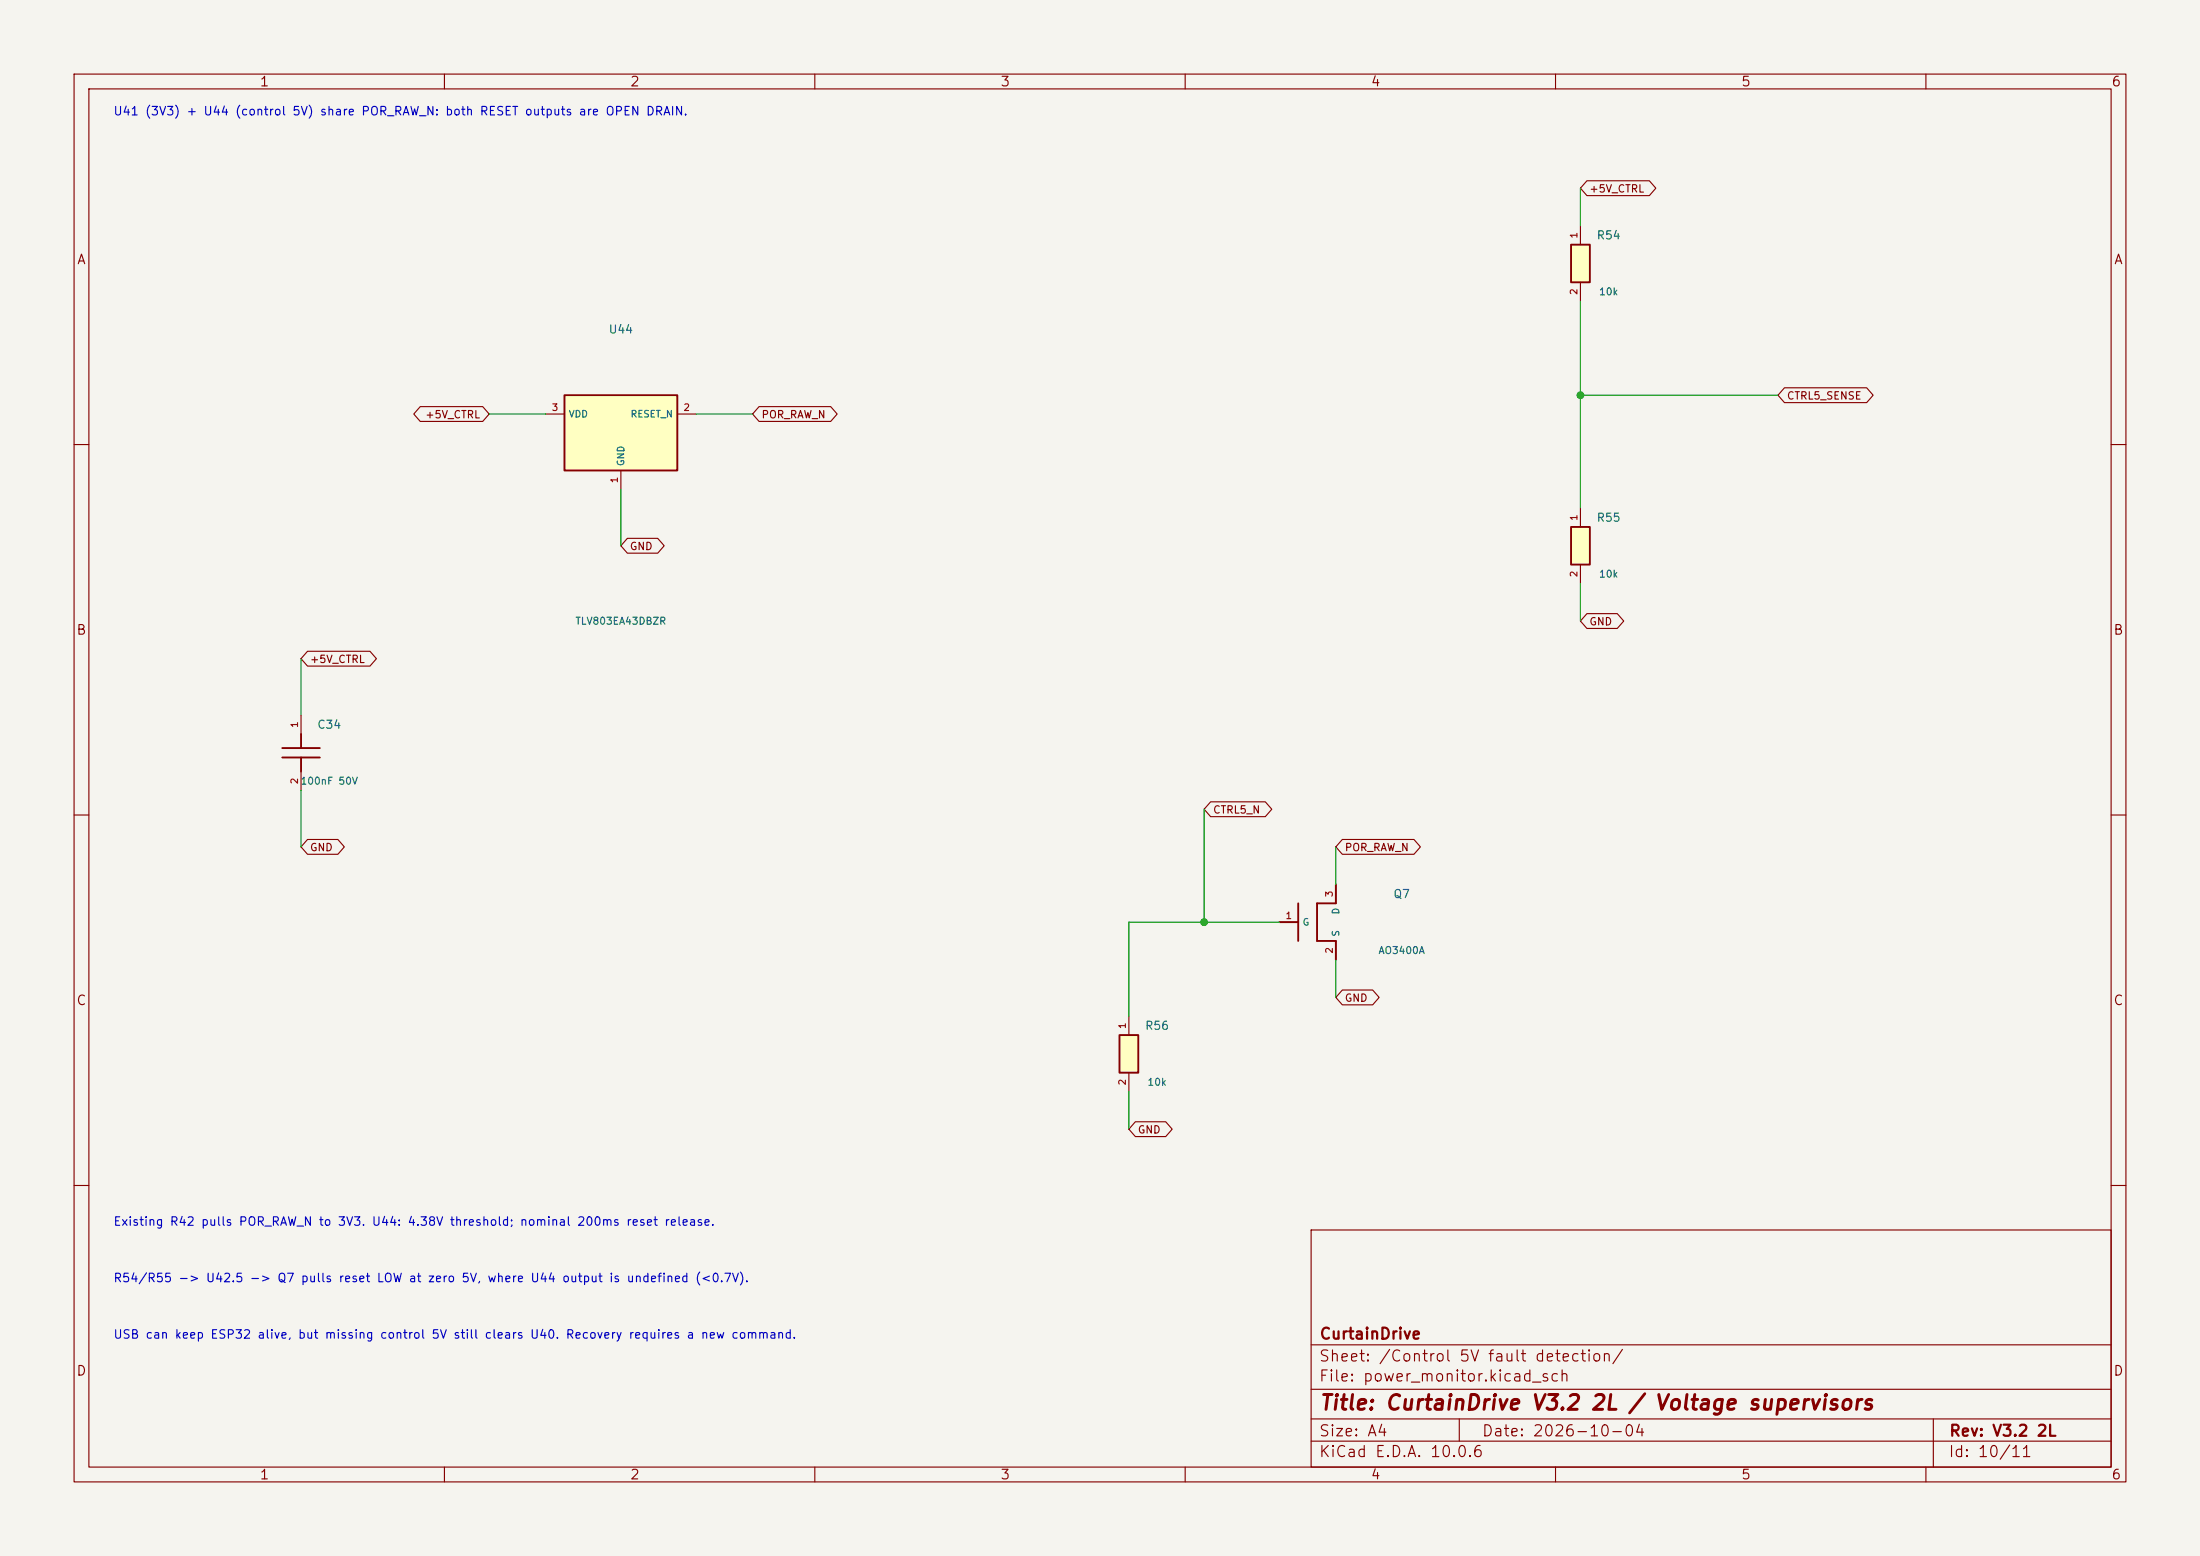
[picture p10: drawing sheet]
(kicad_sch (version 20260306) (generator "eeschema") (generator_version "10.0") (paper "A4") (title_block (title "CurtainDrive V3.2 2L / Voltage supervisors") (date "2026-10-04") (rev "V3.2 2L") (company "CurtainDrive")) (lib_symbols (symbol "CurtainDriveV3_2_2L:C" (pin_names (offset 0.5)) (exclude_from_sim no) (in_bom yes) (on_board yes) (in_pos_files yes) (duplicate_pin_numbers_are_jumpers no) (property "Reference" "C" (at 0 0 0) (show_name no) (do_not_autoplace no) (hide yes) (effects (font (size 1.1 1.1)))) (property "Value" "C" (at 0 0 0) (show_name no) (do_not_autoplace no) (hide yes) (effects (font (size 1.1 1.1)))) (property "Footprint" "" (at 0 0 0) (show_name no) (do_not_autoplace no) (hide yes) (effects (font (size 1.27 1.27)))) (property "Datasheet" "" (at 0 0 0) (show_name no) (do_not_autoplace no) (hide yes) (effects (font (size 1.27 1.27)))) (property "Description" "" (at 0 0 0) (show_name no) (do_not_autoplace no) (hide yes) (effects (font (size 1.27 1.27)))) (symbol "C_0_1" (polyline (pts (xy -2.54 0.635) (xy 2.54 0.635)) (stroke (width 0.254) (type default)) (fill (type none))) (polyline (pts (xy -2.54 -0.635) (xy 2.54 -0.635)) (stroke (width 0.254) (type default)) (fill (type none))) (polyline (pts (xy 0 2.54) (xy 0 0.635)) (stroke (width 0.254) (type default)) (fill (type none))) (polyline (pts (xy 0 -2.54) (xy 0 -0.635)) (stroke (width 0.254) (type default)) (fill (type none)))) (symbol "C_1_1" (pin passive line (at 0 5.08 270) (length 2.54) (name "" (effects (font (size 0.9 0.9)))) (number "1" (effects (font (size 0.9 0.9))))) (pin passive line (at 0 -5.08 90) (length 2.54) (name "" (effects (font (size 0.9 0.9)))) (number "2" (effects (font (size 0.9 0.9)))))) (embedded_fonts no)) (symbol "CurtainDriveV3_2_2L:CONN2" (pin_names (offset 0.5)) (exclude_from_sim no) (in_bom yes) (on_board yes) (in_pos_files yes) (duplicate_pin_numbers_are_jumpers no) (property "Reference" "U" (at 0 0 0) (show_name no) (do_not_autoplace no) (hide yes) (effects (font (size 1.1 1.1)))) (property "Value" "CONN2" (at 0 0 0) (show_name no) (do_not_autoplace no) (hide yes) (effects (font (size 1.1 1.1)))) (property "Footprint" "" (at 0 0 0) (show_name no) (do_not_autoplace no) (hide yes) (effects (font (size 1.27 1.27)))) (property "Datasheet" "" (at 0 0 0) (show_name no) (do_not_autoplace no) (hide yes) (effects (font (size 1.27 1.27)))) (property "Description" "" (at 0 0 0) (show_name no) (do_not_autoplace no) (hide yes) (effects (font (size 1.27 1.27)))) (symbol "CONN2_0_1" (rectangle (start -2.54 -3.81) (end 5.08 3.81) (stroke (width 0.254) (type default)) (fill (type background)))) (symbol "CONN2_1_1" (pin passive line (at 7.62 1.27 180) (length 2.54) (name "1" (effects (font (size 0.9 0.9)))) (number "1" (effects (font (size 0.9 0.9))))) (pin passive line (at 7.62 -1.27 180) (length 2.54) (name "2" (effects (font (size 0.9 0.9)))) (number "2" (effects (font (size 0.9 0.9)))))) (embedded_fonts no)) (symbol "CurtainDriveV3_2_2L:CONN3" (pin_names (offset 0.5)) (exclude_from_sim no) (in_bom yes) (on_board yes) (in_pos_files yes) (duplicate_pin_numbers_are_jumpers no) (property "Reference" "U" (at 0 0 0) (show_name no) (do_not_autoplace no) (hide yes) (effects (font (size 1.1 1.1)))) (property "Value" "CONN3" (at 0 0 0) (show_name no) (do_not_autoplace no) (hide yes) (effects (font (size 1.1 1.1)))) (property "Footprint" "" (at 0 0 0) (show_name no) (do_not_autoplace no) (hide yes) (effects (font (size 1.27 1.27)))) (property "Datasheet" "" (at 0 0 0) (show_name no) (do_not_autoplace no) (hide yes) (effects (font (size 1.27 1.27)))) (property "Description" "" (at 0 0 0) (show_name no) (do_not_autoplace no) (hide yes) (effects (font (size 1.27 1.27)))) (symbol "CONN3_0_1" (rectangle (start -2.54 -5.08) (end 5.08 5.08) (stroke (width 0.254) (type default)) (fill (type background)))) (symbol "CONN3_1_1" (pin passive line (at 7.62 2.54 180) (length 2.54) (name "1" (effects (font (size 0.9 0.9)))) (number "1" (effects (font (size 0.9 0.9))))) (pin passive line (at 7.62 0 180) (length 2.54) (name "2" (effects (font (size 0.9 0.9)))) (number "2" (effects (font (size 0.9 0.9))))) (pin passive line (at 7.62 -2.54 180) (length 2.54) (name "3" (effects (font (size 0.9 0.9)))) (number "3" (effects (font (size 0.9 0.9)))))) (embedded_fonts no)) (symbol "CurtainDriveV3_2_2L:CONN4" (pin_names (offset 0.5)) (exclude_from_sim no) (in_bom yes) (on_board yes) (in_pos_files yes) (duplicate_pin_numbers_are_jumpers no) (property "Reference" "U" (at 0 0 0) (show_name no) (do_not_autoplace no) (hide yes) (effects (font (size 1.1 1.1)))) (property "Value" "CONN4" (at 0 0 0) (show_name no) (do_not_autoplace no) (hide yes) (effects (font (size 1.1 1.1)))) (property "Footprint" "" (at 0 0 0) (show_name no) (do_not_autoplace no) (hide yes) (effects (font (size 1.27 1.27)))) (property "Datasheet" "" (at 0 0 0) (show_name no) (do_not_autoplace no) (hide yes) (effects (font (size 1.27 1.27)))) (property "Description" "" (at 0 0 0) (show_name no) (do_not_autoplace no) (hide yes) (effects (font (size 1.27 1.27)))) (symbol "CONN4_0_1" (rectangle (start -2.54 -6.35) (end 5.08 6.35) (stroke (width 0.254) (type default)) (fill (type background)))) (symbol "CONN4_1_1" (pin passive line (at 7.62 3.81 180) (length 2.54) (name "1" (effects (font (size 0.9 0.9)))) (number "1" (effects (font (size 0.9 0.9))))) (pin passive line (at 7.62 1.27 180) (length 2.54) (name "2" (effects (font (size 0.9 0.9)))) (number "2" (effects (font (size 0.9 0.9))))) (pin passive line (at 7.62 -1.27 180) (length 2.54) (name "3" (effects (font (size 0.9 0.9)))) (number "3" (effects (font (size 0.9 0.9))))) (pin passive line (at 7.62 -3.81 180) (length 2.54) (name "4" (effects (font (size 0.9 0.9)))) (number "4" (effects (font (size 0.9 0.9)))))) (embedded_fonts no)) (symbol "CurtainDriveV3_2_2L:D" (pin_names (offset 0.5)) (exclude_from_sim no) (in_bom yes) (on_board yes) (in_pos_files yes) (duplicate_pin_numbers_are_jumpers no) (property "Reference" "D" (at 0 0 0) (show_name no) (do_not_autoplace no) (hide yes) (effects (font (size 1.1 1.1)))) (property "Value" "D" (at 0 0 0) (show_name no) (do_not_autoplace no) (hide yes) (effects (font (size 1.1 1.1)))) (property "Footprint" "" (at 0 0 0) (show_name no) (do_not_autoplace no) (hide yes) (effects (font (size 1.27 1.27)))) (property "Datasheet" "" (at 0 0 0) (show_name no) (do_not_autoplace no) (hide yes) (effects (font (size 1.27 1.27)))) (property "Description" "" (at 0 0 0) (show_name no) (do_not_autoplace no) (hide yes) (effects (font (size 1.27 1.27)))) (symbol "D_0_1" (polyline (pts (xy -2.54 0) (xy 2.54 1.905) (xy 2.54 -1.905) (xy -2.54 0)) (stroke (width 0.254) (type default)) (fill (type none))) (polyline (pts (xy -2.54 -1.905) (xy -2.54 1.905)) (stroke (width 0.254) (type default)) (fill (type none)))) (symbol "D_1_1" (pin passive line (at -5.08 0 0) (length 2.54) (name "K" (effects (font (size 0.9 0.9)))) (number "1" (effects (font (size 0.9 0.9))))) (pin passive line (at 5.08 0 180) (length 2.54) (name "A" (effects (font (size 0.9 0.9)))) (number "2" (effects (font (size 0.9 0.9)))))) (embedded_fonts no)) (symbol "CurtainDriveV3_2_2L:F" (pin_names (offset 0.5)) (exclude_from_sim no) (in_bom yes) (on_board yes) (in_pos_files yes) (duplicate_pin_numbers_are_jumpers no) (property "Reference" "F" (at 0 0 0) (show_name no) (do_not_autoplace no) (hide yes) (effects (font (size 1.1 1.1)))) (property "Value" "F" (at 0 0 0) (show_name no) (do_not_autoplace no) (hide yes) (effects (font (size 1.1 1.1)))) (property "Footprint" "" (at 0 0 0) (show_name no) (do_not_autoplace no) (hide yes) (effects (font (size 1.27 1.27)))) (property "Datasheet" "" (at 0 0 0) (show_name no) (do_not_autoplace no) (hide yes) (effects (font (size 1.27 1.27)))) (property "Description" "" (at 0 0 0) (show_name no) (do_not_autoplace no) (hide yes) (effects (font (size 1.27 1.27)))) (symbol "F_0_1" (rectangle (start -1.27 -2.54) (end 1.27 2.54) (stroke (width 0.254) (type default)) (fill (type background)))) (symbol "F_1_1" (pin passive line (at 0 5.08 270) (length 2.54) (name "" (effects (font (size 0.9 0.9)))) (number "1" (effects (font (size 0.9 0.9))))) (pin passive line (at 0 -5.08 90) (length 2.54) (name "" (effects (font (size 0.9 0.9)))) (number "2" (effects (font (size 0.9 0.9)))))) (embedded_fonts no)) (symbol "CurtainDriveV3_2_2L:FLAG" (pin_names (offset 0.5)) (exclude_from_sim no) (in_bom yes) (on_board yes) (in_pos_files yes) (duplicate_pin_numbers_are_jumpers no) (property "Reference" "U" (at 0 0 0) (show_name no) (do_not_autoplace no) (hide yes) (effects (font (size 1.1 1.1)))) (property "Value" "FLAG" (at 0 0 0) (show_name no) (do_not_autoplace no) (hide yes) (effects (font (size 1.1 1.1)))) (property "Footprint" "" (at 0 0 0) (show_name no) (do_not_autoplace no) (hide yes) (effects (font (size 1.27 1.27)))) (property "Datasheet" "" (at 0 0 0) (show_name no) (do_not_autoplace no) (hide yes) (effects (font (size 1.27 1.27)))) (property "Description" "" (at 0 0 0) (show_name no) (do_not_autoplace no) (hide yes) (effects (font (size 1.27 1.27)))) (symbol "FLAG_0_1" (polyline (pts (xy -1.27 2.54) (xy 1.27 2.54)) (stroke (width 0.254) (type default)) (fill (type none))) (polyline (pts (xy 0 0) (xy -1.27 2.54)) (stroke (width 0.254) (type default)) (fill (type none))) (polyline (pts (xy 1.27 2.54) (xy 0 0)) (stroke (width 0.254) (type default)) (fill (type none)))) (symbol "FLAG_1_1" (pin power_out line (at 0 0 90) (length 2.54) (name "pwr" (effects (font (size 0.9 0.9)))) (number "1" (effects (font (size 0.9 0.9)))))) (embedded_fonts no)) (symbol "CurtainDriveV3_2_2L:MCU" (pin_names (offset 0.5)) (exclude_from_sim no) (in_bom yes) (on_board yes) (in_pos_files yes) (duplicate_pin_numbers_are_jumpers no) (property "Reference" "U" (at 0 0 0) (show_name no) (do_not_autoplace no) (hide yes) (effects (font (size 1.1 1.1)))) (property "Value" "MCU" (at 0 0 0) (show_name no) (do_not_autoplace no) (hide yes) (effects (font (size 1.1 1.1)))) (property "Footprint" "" (at 0 0 0) (show_name no) (do_not_autoplace no) (hide yes) (effects (font (size 1.27 1.27)))) (property "Datasheet" "" (at 0 0 0) (show_name no) (do_not_autoplace no) (hide yes) (effects (font (size 1.27 1.27)))) (property "Description" "" (at 0 0 0) (show_name no) (do_not_autoplace no) (hide yes) (effects (font (size 1.27 1.27)))) (symbol "MCU_0_1" (rectangle (start -33.02 -30.48) (end 33.02 30.48) (stroke (width 0.254) (type default)) (fill (type background)))) (symbol "MCU_1_1" (pin power_out line (at -35.56 26.67 0) (length 2.54) (name "3V3" (effects (font (size 0.9 0.9)))) (number "1" (effects (font (size 0.9 0.9))))) (pin passive line (at -35.56 24.13 0) (length 2.54) (name "3V3" (effects (font (size 0.9 0.9)))) (number "2" (effects (font (size 0.9 0.9))))) (pin bidirectional line (at -35.56 21.59 0) (length 2.54) (name "EN" (effects (font (size 0.9 0.9)))) (number "3" (effects (font (size 0.9 0.9))))) (pin bidirectional line (at -35.56 19.05 0) (length 2.54) (name "GPIO4_STEP" (effects (font (size 0.9 0.9)))) (number "4" (effects (font (size 0.9 0.9))))) (pin bidirectional line (at -35.56 16.51 0) (length 2.54) (name "GPIO5_DIR" (effects (font (size 0.9 0.9)))) (number "5" (effects (font (size 0.9 0.9))))) (pin bidirectional line (at -35.56 13.97 0) (length 2.54) (name "GPIO6_ARM" (effects (font (size 0.9 0.9)))) (number "6" (effects (font (size 0.9 0.9))))) (pin bidirectional line (at -35.56 11.43 0) (length 2.54) (name "GPIO7_LO" (effects (font (size 0.9 0.9)))) (number "7" (effects (font (size 0.9 0.9))))) (pin bidirectional line (at -35.56 8.89 0) (length 2.54) (name "GPIO15_LC" (effects (font (size 0.9 0.9)))) (number "8" (effects (font (size 0.9 0.9))))) (pin bidirectional line (at -35.56 6.35 0) (length 2.54) (name "GPIO16_RC" (effects (font (size 0.9 0.9)))) (number "9" (effects (font (size 0.9 0.9))))) (pin bidirectional line (at -35.56 3.81 0) (length 2.54) (name "GPIO17_RO" (effects (font (size 0.9 0.9)))) (number "10" (effects (font (size 0.9 0.9))))) (pin bidirectional line (at -35.56 1.27 0) (length 2.54) (name "GPIO18_ESTOP" (effects (font (size 0.9 0.9)))) (number "11" (effects (font (size 0.9 0.9))))) (pin bidirectional line (at -35.56 -1.27 0) (length 2.54) (name "GPIO8_ALM" (effects (font (size 0.9 0.9)))) (number "12" (effects (font (size 0.9 0.9))))) (pin bidirectional line (at -35.56 -3.81 0) (length 2.54) (name "GPIO3_STRAP" (effects (font (size 0.9 0.9)))) (number "13" (effects (font (size 0.9 0.9))))) (pin bidirectional line (at -35.56 -6.35 0) (length 2.54) (name "GPIO46_STRAP" (effects (font (size 0.9 0.9)))) (number "14" (effects (font (size 0.9 0.9))))) (pin bidirectional line (at -35.56 -8.89 0) (length 2.54) (name "GPIO9_SDA" (effects (font (size 0.9 0.9)))) (number "15" (effects (font (size 0.9 0.9))))) (pin bidirectional line (at -35.56 -11.43 0) (length 2.54) (name "GPIO10_SCL" (effects (font (size 0.9 0.9)))) (number "16" (effects (font (size 0.9 0.9))))) (pin bidirectional line (at -35.56 -13.97 0) (length 2.54) (name "GPIO11_OPEN" (effects (font (size 0.9 0.9)))) (number "17" (effects (font (size 0.9 0.9))))) (pin bidirectional line (at -35.56 -16.51 0) (length 2.54) (name "GPIO12_STOP" (effects (font (size 0.9 0.9)))) (number "18" (effects (font (size 0.9 0.9))))) (pin bidirectional line (at -35.56 -19.05 0) (length 2.54) (name "GPIO13_CLOSE" (effects (font (size 0.9 0.9)))) (number "19" (effects (font (size 0.9 0.9))))) (pin bidirectional line (at -35.56 -21.59 0) (length 2.54) (name "GPIO14_BUZZ" (effects (font (size 0.9 0.9)))) (number "20" (effects (font (size 0.9 0.9))))) (pin power_in line (at -35.56 -24.13 0) (length 2.54) (name "5V" (effects (font (size 0.9 0.9)))) (number "21" (effects (font (size 0.9 0.9))))) (pin power_in line (at -35.56 -26.67 0) (length 2.54) (name "GND" (effects (font (size 0.9 0.9)))) (number "22" (effects (font (size 0.9 0.9))))) (pin power_in line (at 35.56 -26.67 180) (length 2.54) (name "GND" (effects (font (size 0.9 0.9)))) (number "23" (effects (font (size 0.9 0.9))))) (pin power_in line (at 35.56 -24.13 180) (length 2.54) (name "GND" (effects (font (size 0.9 0.9)))) (number "24" (effects (font (size 0.9 0.9))))) (pin bidirectional line (at 35.56 -21.59 180) (length 2.54) (name "GPIO19_USB" (effects (font (size 0.9 0.9)))) (number "25" (effects (font (size 0.9 0.9))))) (pin bidirectional line (at 35.56 -19.05 180) (length 2.54) (name "GPIO20_USB" (effects (font (size 0.9 0.9)))) (number "26" (effects (font (size 0.9 0.9))))) (pin bidirectional line (at 35.56 -16.51 180) (length 2.54) (name "GPIO21_FUNC_LED" (effects (font (size 0.9 0.9)))) (number "27" (effects (font (size 0.9 0.9))))) (pin bidirectional line (at 35.56 -13.97 180) (length 2.54) (name "GPIO47" (effects (font (size 0.9 0.9)))) (number "28" (effects (font (size 0.9 0.9))))) (pin bidirectional line (at 35.56 -11.43 180) (length 2.54) (name "GPIO48" (effects (font (size 0.9 0.9)))) (number "29" (effects (font (size 0.9 0.9))))) (pin bidirectional line (at 35.56 -8.89 180) (length 2.54) (name "GPIO45_STRAP" (effects (font (size 0.9 0.9)))) (number "30" (effects (font (size 0.9 0.9))))) (pin bidirectional line (at 35.56 -6.35 180) (length 2.54) (name "GPIO0_BOOT" (effects (font (size 0.9 0.9)))) (number "31" (effects (font (size 0.9 0.9))))) (pin bidirectional line (at 35.56 -3.81 180) (length 2.54) (name "GPIO35_PSRAM" (effects (font (size 0.9 0.9)))) (number "32" (effects (font (size 0.9 0.9))))) (pin bidirectional line (at 35.56 -1.27 180) (length 2.54) (name "GPIO36_PSRAM" (effects (font (size 0.9 0.9)))) (number "33" (effects (font (size 0.9 0.9))))) (pin bidirectional line (at 35.56 1.27 180) (length 2.54) (name "GPIO37_PSRAM" (effects (font (size 0.9 0.9)))) (number "34" (effects (font (size 0.9 0.9))))) (pin bidirectional line (at 35.56 3.81 180) (length 2.54) (name "GPIO38" (effects (font (size 0.9 0.9)))) (number "35" (effects (font (size 0.9 0.9))))) (pin bidirectional line (at 35.56 6.35 180) (length 2.54) (name "GPIO39" (effects (font (size 0.9 0.9)))) (number "36" (effects (font (size 0.9 0.9))))) (pin bidirectional line (at 35.56 8.89 180) (length 2.54) (name "GPIO40" (effects (font (size 0.9 0.9)))) (number "37" (effects (font (size 0.9 0.9))))) (pin bidirectional line (at 35.56 11.43 180) (length 2.54) (name "GPIO41" (effects (font (size 0.9 0.9)))) (number "38" (effects (font (size 0.9 0.9))))) (pin bidirectional line (at 35.56 13.97 180) (length 2.54) (name "GPIO42" (effects (font (size 0.9 0.9)))) (number "39" (effects (font (size 0.9 0.9))))) (pin bidirectional line (at 35.56 16.51 180) (length 2.54) (name "GPIO2_FUNC_BTN" (effects (font (size 0.9 0.9)))) (number "40" (effects (font (size 0.9 0.9))))) (pin bidirectional line (at 35.56 19.05 180) (length 2.54) (name "GPIO1_ARM" (effects (font (size 0.9 0.9)))) (number "41" (effects (font (size 0.9 0.9))))) (pin bidirectional line (at 35.56 21.59 180) (length 2.54) (name "GPIO44_RX" (effects (font (size 0.9 0.9)))) (number "42" (effects (font (size 0.9 0.9))))) (pin bidirectional line (at 35.56 24.13 180) (length 2.54) (name "GPIO43_TX" (effects (font (size 0.9 0.9)))) (number "43" (effects (font (size 0.9 0.9))))) (pin power_in line (at 35.56 26.67 180) (length 2.54) (name "GND" (effects (font (size 0.9 0.9)))) (number "44" (effects (font (size 0.9 0.9)))))) (embedded_fonts no)) (symbol "CurtainDriveV3_2_2L:OPTO" (pin_names (offset 0.5)) (exclude_from_sim no) (in_bom yes) (on_board yes) (in_pos_files yes) (duplicate_pin_numbers_are_jumpers no) (property "Reference" "U" (at 0 0 0) (show_name no) (do_not_autoplace no) (hide yes) (effects (font (size 1.1 1.1)))) (property "Value" "OPTO" (at 0 0 0) (show_name no) (do_not_autoplace no) (hide yes) (effects (font (size 1.1 1.1)))) (property "Footprint" "" (at 0 0 0) (show_name no) (do_not_autoplace no) (hide yes) (effects (font (size 1.27 1.27)))) (property "Datasheet" "" (at 0 0 0) (show_name no) (do_not_autoplace no) (hide yes) (effects (font (size 1.27 1.27)))) (property "Description" "" (at 0 0 0) (show_name no) (do_not_autoplace no) (hide yes) (effects (font (size 1.27 1.27)))) (symbol "OPTO_0_1" (rectangle (start -5.08 -5.08) (end 5.08 5.08) (stroke (width 0.254) (type default)) (fill (type background))) (polyline (pts (xy -2.54 2.54) (xy -2.54 -2.54)) (stroke (width 0.254) (type default)) (fill (type none))) (polyline (pts (xy 1.27 1.27) (xy 5.08 2.54)) (stroke (width 0.254) (type default)) (fill (type none))) (polyline (pts (xy 1.27 -1.27) (xy 1.27 1.27)) (stroke (width 0.254) (type default)) (fill (type none))) (polyline (pts (xy 1.27 -1.27) (xy 5.08 -2.54)) (stroke (width 0.254) (type default)) (fill (type none)))) (symbol "OPTO_1_1" (pin passive line (at -7.62 2.54 0) (length 2.54) (name "A" (effects (font (size 0.9 0.9)))) (number "1" (effects (font (size 0.9 0.9))))) (pin passive line (at -7.62 -2.54 0) (length 2.54) (name "K" (effects (font (size 0.9 0.9)))) (number "2" (effects (font (size 0.9 0.9))))) (pin passive line (at 7.62 -2.54 180) (length 2.54) (name "E" (effects (font (size 0.9 0.9)))) (number "3" (effects (font (size 0.9 0.9))))) (pin open_collector line (at 7.62 2.54 180) (length 2.54) (name "C" (effects (font (size 0.9 0.9)))) (number "4" (effects (font (size 0.9 0.9)))))) (embedded_fonts no)) (symbol "CurtainDriveV3_2_2L:POR" (pin_names (offset 0.5)) (exclude_from_sim no) (in_bom yes) (on_board yes) (in_pos_files yes) (duplicate_pin_numbers_are_jumpers no) (property "Reference" "U" (at 0 0 0) (show_name no) (do_not_autoplace no) (hide yes) (effects (font (size 1.1 1.1)))) (property "Value" "POR" (at 0 0 0) (show_name no) (do_not_autoplace no) (hide yes) (effects (font (size 1.1 1.1)))) (property "Footprint" "" (at 0 0 0) (show_name no) (do_not_autoplace no) (hide yes) (effects (font (size 1.27 1.27)))) (property "Datasheet" "" (at 0 0 0) (show_name no) (do_not_autoplace no) (hide yes) (effects (font (size 1.27 1.27)))) (property "Description" "" (at 0 0 0) (show_name no) (do_not_autoplace no) (hide yes) (effects (font (size 1.27 1.27)))) (symbol "POR_0_1" (rectangle (start -7.62 -5.08) (end 7.62 5.08) (stroke (width 0.254) (type default)) (fill (type background)))) (symbol "POR_1_1" (pin power_in line (at 0 -7.62 90) (length 2.54) (name "GND" (effects (font (size 0.9 0.9)))) (number "1" (effects (font (size 0.9 0.9))))) (pin open_collector line (at 10.16 2.54 180) (length 2.54) (name "RESET_N" (effects (font (size 0.9 0.9)))) (number "2" (effects (font (size 0.9 0.9))))) (pin power_in line (at -10.16 2.54 0) (length 2.54) (name "VDD" (effects (font (size 0.9 0.9)))) (number "3" (effects (font (size 0.9 0.9)))))) (embedded_fonts no)) (symbol "CurtainDriveV3_2_2L:Q" (pin_names (offset 0.5)) (exclude_from_sim no) (in_bom yes) (on_board yes) (in_pos_files yes) (duplicate_pin_numbers_are_jumpers no) (property "Reference" "Q" (at 0 0 0) (show_name no) (do_not_autoplace no) (hide yes) (effects (font (size 1.1 1.1)))) (property "Value" "Q" (at 0 0 0) (show_name no) (do_not_autoplace no) (hide yes) (effects (font (size 1.1 1.1)))) (property "Footprint" "" (at 0 0 0) (show_name no) (do_not_autoplace no) (hide yes) (effects (font (size 1.27 1.27)))) (property "Datasheet" "" (at 0 0 0) (show_name no) (do_not_autoplace no) (hide yes) (effects (font (size 1.27 1.27)))) (property "Description" "" (at 0 0 0) (show_name no) (do_not_autoplace no) (hide yes) (effects (font (size 1.27 1.27)))) (symbol "Q_0_1" (polyline (pts (xy -5.08 0) (xy -2.54 0)) (stroke (width 0.254) (type default)) (fill (type none))) (polyline (pts (xy -2.54 -2.54) (xy -2.54 2.54)) (stroke (width 0.254) (type default)) (fill (type none))) (polyline (pts (xy 0 2.54) (xy 2.54 2.54)) (stroke (width 0.254) (type default)) (fill (type none))) (polyline (pts (xy 0 -2.54) (xy 0 2.54)) (stroke (width 0.254) (type default)) (fill (type none))) (polyline (pts (xy 0 -2.54) (xy 2.54 -2.54)) (stroke (width 0.254) (type default)) (fill (type none))) (polyline (pts (xy 2.54 2.54) (xy 2.54 5.08)) (stroke (width 0.254) (type default)) (fill (type none))) (polyline (pts (xy 2.54 -2.54) (xy 2.54 -5.08)) (stroke (width 0.254) (type default)) (fill (type none)))) (symbol "Q_1_1" (pin input line (at -5.08 0 0) (length 2.54) (name "G" (effects (font (size 0.9 0.9)))) (number "1" (effects (font (size 0.9 0.9))))) (pin passive line (at 2.54 -5.08 90) (length 2.54) (name "S" (effects (font (size 0.9 0.9)))) (number "2" (effects (font (size 0.9 0.9))))) (pin passive line (at 2.54 5.08 270) (length 2.54) (name "D" (effects (font (size 0.9 0.9)))) (number "3" (effects (font (size 0.9 0.9)))))) (embedded_fonts no)) (symbol "CurtainDriveV3_2_2L:R" (pin_names (offset 0.5)) (exclude_from_sim no) (in_bom yes) (on_board yes) (in_pos_files yes) (duplicate_pin_numbers_are_jumpers no) (property "Reference" "R" (at 0 0 0) (show_name no) (do_not_autoplace no) (hide yes) (effects (font (size 1.1 1.1)))) (property "Value" "R" (at 0 0 0) (show_name no) (do_not_autoplace no) (hide yes) (effects (font (size 1.1 1.1)))) (property "Footprint" "" (at 0 0 0) (show_name no) (do_not_autoplace no) (hide yes) (effects (font (size 1.27 1.27)))) (property "Datasheet" "" (at 0 0 0) (show_name no) (do_not_autoplace no) (hide yes) (effects (font (size 1.27 1.27)))) (property "Description" "" (at 0 0 0) (show_name no) (do_not_autoplace no) (hide yes) (effects (font (size 1.27 1.27)))) (symbol "R_0_1" (rectangle (start -1.27 -2.54) (end 1.27 2.54) (stroke (width 0.254) (type default)) (fill (type background)))) (symbol "R_1_1" (pin passive line (at 0 5.08 270) (length 2.54) (name "" (effects (font (size 0.9 0.9)))) (number "1" (effects (font (size 0.9 0.9))))) (pin passive line (at 0 -5.08 90) (length 2.54) (name "" (effects (font (size 0.9 0.9)))) (number "2" (effects (font (size 0.9 0.9)))))) (embedded_fonts no)) (symbol "CurtainDriveV3_2_2L:REG" (pin_names (offset 0.5)) (exclude_from_sim no) (in_bom yes) (on_board yes) (in_pos_files yes) (duplicate_pin_numbers_are_jumpers no) (property "Reference" "U" (at 0 0 0) (show_name no) (do_not_autoplace no) (hide yes) (effects (font (size 1.1 1.1)))) (property "Value" "REG" (at 0 0 0) (show_name no) (do_not_autoplace no) (hide yes) (effects (font (size 1.1 1.1)))) (property "Footprint" "" (at 0 0 0) (show_name no) (do_not_autoplace no) (hide yes) (effects (font (size 1.27 1.27)))) (property "Datasheet" "" (at 0 0 0) (show_name no) (do_not_autoplace no) (hide yes) (effects (font (size 1.27 1.27)))) (property "Description" "" (at 0 0 0) (show_name no) (do_not_autoplace no) (hide yes) (effects (font (size 1.27 1.27)))) (symbol "REG_0_1" (rectangle (start -10.16 -7.62) (end 10.16 7.62) (stroke (width 0.254) (type default)) (fill (type background)))) (symbol "REG_1_1" (pin power_in line (at -12.7 5.08 0) (length 2.54) (name "VIN" (effects (font (size 0.9 0.9)))) (number "1" (effects (font (size 0.9 0.9))))) (pin power_in line (at 0 -10.16 90) (length 2.54) (name "GND" (effects (font (size 0.9 0.9)))) (number "2" (effects (font (size 0.9 0.9))))) (pin power_out line (at 12.7 5.08 180) (length 2.54) (name "VOUT" (effects (font (size 0.9 0.9)))) (number "3" (effects (font (size 0.9 0.9))))) (pin passive line (at -5.08 -10.16 90) (length 2.54) (name "CASE" (effects (font (size 0.9 0.9)))) (number "4" (effects (font (size 0.9 0.9))))) (pin passive line (at 5.08 -10.16 90) (length 2.54) (name "CASE" (effects (font (size 0.9 0.9)))) (number "5" (effects (font (size 0.9 0.9)))))) (embedded_fonts no))) (text "R54/R55 -> U42.5 -> Q7 pulls reset LOW at zero 5V, where U44 output is undefined (<0.7V)." (exclude_from_sim no) (at 15.24 172.72 0) (effects (font (size 1.15 1.15)) (justify left))) (text "Existing R42 pulls POR_RAW_N to 3V3. U44: 4.38V threshold; nominal 200ms reset release." (exclude_from_sim no) (at 15.24 165.1 0) (effects (font (size 1.15 1.15)) (justify left))) (text "U41 (3V3) + U44 (control 5V) share POR_RAW_N: both RESET outputs are OPEN DRAIN." (exclude_from_sim no) (at 15.24 15.24 0) (effects (font (size 1.15 1.15)) (justify left))) (text "USB can keep ESP32 alive, but missing control 5V still clears U40. Recovery requires a new command." (exclude_from_sim no) (at 15.24 180.34 0) (effects (font (size 1.15 1.15)) (justify left))) (junction (at 213.36 53.34) (diameter 0) (color 0 0 0 0)) (junction (at 162.56 124.46) (diameter 0) (color 0 0 0 0)) (wire (pts (xy 213.36 40.64) (xy 213.36 68.58)) (stroke (width 0) (type default))) (wire (pts (xy 83.82 66.04) (xy 83.82 73.66)) (stroke (width 0) (type default))) (wire (pts (xy 213.36 53.34) (xy 240.03 53.34)) (stroke (width 0) (type default))) (wire (pts (xy 40.64 106.68) (xy 40.64 114.3)) (stroke (width 0) (type default))) (wire (pts (xy 152.4 147.32) (xy 152.4 152.4)) (stroke (width 0) (type default))) (wire (pts (xy 152.4 124.46) (xy 152.4 137.16)) (stroke (width 0) (type default))) (wire (pts (xy 180.34 129.54) (xy 180.34 134.62)) (stroke (width 0) (type default))) (wire (pts (xy 162.56 124.46) (xy 162.56 109.22)) (stroke (width 0) (type default))) (wire (pts (xy 93.98 55.88) (xy 101.6 55.88)) (stroke (width 0) (type default))) (wire (pts (xy 180.34 119.38) (xy 180.34 114.3)) (stroke (width 0) (type default))) (wire (pts (xy 213.36 30.48) (xy 213.36 25.4)) (stroke (width 0) (type default))) (wire (pts (xy 40.64 96.52) (xy 40.64 88.9)) (stroke (width 0) (type default))) (wire (pts (xy 73.66 55.88) (xy 66.04 55.88)) (stroke (width 0) (type default))) (wire (pts (xy 172.72 124.46) (xy 152.4 124.46)) (stroke (width 0) (type default))) (wire (pts (xy 213.36 78.74) (xy 213.36 83.82)) (stroke (width 0) (type default))) (global_label "+5V_CTRL" (shape bidirectional) (at 40.64 88.9 0) (effects (font (size 1 1)) (justify left)) (property "Intersheetrefs" "${INTERSHEET_REFS}" (at 40.64 88.9 0) (hide yes) (show_name no) (do_not_autoplace no) (effects (font (size 1.1 1.1))))) (global_label "GND" (shape bidirectional) (at 40.64 114.3 0) (effects (font (size 1 1)) (justify left)) (property "Intersheetrefs" "${INTERSHEET_REFS}" (at 40.64 114.3 0) (hide yes) (show_name no) (do_not_autoplace no) (effects (font (size 1.1 1.1))))) (global_label "GND" (shape bidirectional) (at 83.82 73.66 0) (effects (font (size 1 1)) (justify left)) (property "Intersheetrefs" "${INTERSHEET_REFS}" (at 83.82 73.66 0) (hide yes) (show_name no) (do_not_autoplace no) (effects (font (size 1.1 1.1))))) (global_label "POR_RAW_N" (shape bidirectional) (at 180.34 114.3 0) (effects (font (size 1 1)) (justify left)) (property "Intersheetrefs" "${INTERSHEET_REFS}" (at 180.34 114.3 0) (hide yes) (show_name no) (do_not_autoplace no) (effects (font (size 1.1 1.1))))) (global_label "GND" (shape bidirectional) (at 213.36 83.82 0) (effects (font (size 1 1)) (justify left)) (property "Intersheetrefs" "${INTERSHEET_REFS}" (at 213.36 83.82 0) (hide yes) (show_name no) (do_not_autoplace no) (effects (font (size 1.1 1.1))))) (global_label "CTRL5_SENSE" (shape bidirectional) (at 240.03 53.34 0) (effects (font (size 1 1)) (justify left)) (property "Intersheetrefs" "${INTERSHEET_REFS}" (at 240.03 53.34 0) (hide yes) (show_name no) (do_not_autoplace no) (effects (font (size 1.1 1.1))))) (global_label "+5V_CTRL" (shape bidirectional) (at 66.04 55.88 180) (effects (font (size 1 1)) (justify right)) (property "Intersheetrefs" "${INTERSHEET_REFS}" (at 66.04 55.88 0) (hide yes) (show_name no) (do_not_autoplace no) (effects (font (size 1.1 1.1))))) (global_label "+5V_CTRL" (shape bidirectional) (at 213.36 25.4 0) (effects (font (size 1 1)) (justify left)) (property "Intersheetrefs" "${INTERSHEET_REFS}" (at 213.36 25.4 0) (hide yes) (show_name no) (do_not_autoplace no) (effects (font (size 1.1 1.1))))) (global_label "GND" (shape bidirectional) (at 152.4 152.4 0) (effects (font (size 1 1)) (justify left)) (property "Intersheetrefs" "${INTERSHEET_REFS}" (at 152.4 152.4 0) (hide yes) (show_name no) (do_not_autoplace no) (effects (font (size 1.1 1.1))))) (global_label "CTRL5_N" (shape bidirectional) (at 162.56 109.22 0) (effects (font (size 1 1)) (justify left)) (property "Intersheetrefs" "${INTERSHEET_REFS}" (at 162.56 109.22 0) (hide yes) (show_name no) (do_not_autoplace no) (effects (font (size 1.1 1.1))))) (global_label "POR_RAW_N" (shape bidirectional) (at 101.6 55.88 0) (effects (font (size 1 1)) (justify left)) (property "Intersheetrefs" "${INTERSHEET_REFS}" (at 101.6 55.88 0) (hide yes) (show_name no) (do_not_autoplace no) (effects (font (size 1.1 1.1))))) (global_label "GND" (shape bidirectional) (at 180.34 134.62 0) (effects (font (size 1 1)) (justify left)) (property "Intersheetrefs" "${INTERSHEET_REFS}" (at 180.34 134.62 0) (hide yes) (show_name no) (do_not_autoplace no) (effects (font (size 1.1 1.1))))) (symbol (lib_id "CurtainDriveV3_2_2L:Q") (at 177.8 124.46 0) (unit 1) (body_style 1) (exclude_from_sim no) (in_bom yes) (on_board yes) (in_pos_files yes) (dnp no) (property "Reference" "Q7" (at 189.23 120.65 0) (show_name no) (do_not_autoplace no) (effects (font (size 1.1 1.1)))) (property "Value" "AO3400A" (at 189.23 128.27 0) (show_name no) (do_not_autoplace no) (effects (font (size 0.95 0.95)))) (property "Footprint" "CurtainDriveV3_2_2L:SOT-23" (at 177.8 124.46 0) (hide yes) (show_name no) (do_not_autoplace no) (effects (font (size 1.1 1.1)))) (property "Datasheet" "" (at 177.8 124.46 0) (hide yes) (show_name no) (do_not_autoplace no) (effects (font (size 1.1 1.1)))) (property "Description" "" (at 177.8 124.46 0) (show_name no) (do_not_autoplace no) (effects (font (size 1.27 1.27)))) (property "Supplier Part" "C20917" (at 177.8 124.46 0) (hide yes) (show_name no) (do_not_autoplace no) (effects (font (size 1.1 1.1)))) (property "Manufacturer Part" "AO3400A" (at 177.8 124.46 0) (hide yes) (show_name no) (do_not_autoplace no) (effects (font (size 1.1 1.1)))) (property "Manufacturer" "AOS" (at 177.8 124.46 0) (hide yes) (show_name no) (do_not_autoplace no) (effects (font (size 1.1 1.1)))) (property "Voltage Rating" "30V / Vgs +/-12V" (at 177.8 124.46 0) (hide yes) (show_name no) (do_not_autoplace no) (effects (font (size 1.1 1.1)))) (property "Assembly note" "Q7 pulls common reset LOW when the divided control-5V voltage is LOW; covers supervisor RESET undefined below VDD=0.7V." (at 177.8 124.46 0) (hide yes) (show_name no) (do_not_autoplace no) (effects (font (size 1.1 1.1)))) (pin "1") (pin "2") (pin "3")) (symbol (lib_id "CurtainDriveV3_2_2L:POR") (at 83.82 58.42 0) (unit 1) (body_style 1) (exclude_from_sim no) (in_bom yes) (on_board yes) (in_pos_files yes) (dnp no) (property "Reference" "U44" (at 83.82 44.45 0) (show_name no) (do_not_autoplace no) (effects (font (size 1.1 1.1)))) (property "Value" "TLV803EA43DBZR" (at 83.82 83.82 0) (show_name no) (do_not_autoplace no) (effects (font (size 0.95 0.95)))) (property "Footprint" "CurtainDriveV3_2_2L:SOT-23" (at 83.82 58.42 0) (hide yes) (show_name no) (do_not_autoplace no) (effects (font (size 1.1 1.1)))) (property "Datasheet" "" (at 83.82 58.42 0) (hide yes) (show_name no) (do_not_autoplace no) (effects (font (size 1.1 1.1)))) (property "Description" "" (at 83.82 58.42 0) (show_name no) (do_not_autoplace no) (effects (font (size 1.27 1.27)))) (property "Supplier Part" "C2864501" (at 83.82 58.42 0) (hide yes) (show_name no) (do_not_autoplace no) (effects (font (size 1.1 1.1)))) (property "Manufacturer Part" "TLV803EA43DBZR" (at 83.82 58.42 0) (hide yes) (show_name no) (do_not_autoplace no) (effects (font (size 1.1 1.1)))) (property "Manufacturer" "TI" (at 83.82 58.42 0) (hide yes) (show_name no) (do_not_autoplace no) (effects (font (size 1.1 1.1)))) (property "Voltage Rating" "4.38V threshold / 200ms release / open drain" (at 83.82 58.42 0) (hide yes) (show_name no) (do_not_autoplace no) (effects (font (size 1.1 1.1)))) (property "Assembly note" "Control 5V supervisor, 4.38V, nominal 200ms release. Open-drain RESET shares POR_RAW_N with U41; existing R42 pulls to 3V3." (at 83.82 58.42 0) (hide yes) (show_name no) (do_not_autoplace no) (effects (font (size 1.1 1.1)))) (pin "1") (pin "2") (pin "3")) (symbol (lib_id "CurtainDriveV3_2_2L:C") (at 40.64 101.6 0) (unit 1) (body_style 1) (exclude_from_sim no) (in_bom yes) (on_board yes) (in_pos_files yes) (dnp no) (property "Reference" "C34" (at 44.45 97.79 0) (show_name no) (do_not_autoplace no) (effects (font (size 1.1 1.1)))) (property "Value" "100nF 50V" (at 44.45 105.41 0) (show_name no) (do_not_autoplace no) (effects (font (size 0.95 0.95)))) (property "Footprint" "CurtainDriveV3_2_2L:C_0603_1608Metric" (at 40.64 101.6 0) (hide yes) (show_name no) (do_not_autoplace no) (effects (font (size 1.1 1.1)))) (property "Datasheet" "" (at 40.64 101.6 0) (hide yes) (show_name no) (do_not_autoplace no) (effects (font (size 1.1 1.1)))) (property "Description" "" (at 40.64 101.6 0) (show_name no) (do_not_autoplace no) (effects (font (size 1.27 1.27)))) (property "Supplier Part" "C14663" (at 40.64 101.6 0) (hide yes) (show_name no) (do_not_autoplace no) (effects (font (size 1.1 1.1)))) (property "Manufacturer Part" "CC0603KRX7R9BB104" (at 40.64 101.6 0) (hide yes) (show_name no) (do_not_autoplace no) (effects (font (size 1.1 1.1)))) (property "Manufacturer" "YAGEO" (at 40.64 101.6 0) (hide yes) (show_name no) (do_not_autoplace no) (effects (font (size 1.1 1.1)))) (property "Voltage Rating" "50V / X7R / 10%" (at 40.64 101.6 0) (hide yes) (show_name no) (do_not_autoplace no) (effects (font (size 1.1 1.1)))) (property "Assembly note" "U44 local supply bypass, placed beside VDD/GND." (at 40.64 101.6 0) (hide yes) (show_name no) (do_not_autoplace no) (effects (font (size 1.1 1.1)))) (pin "1") (pin "2")) (symbol (lib_id "CurtainDriveV3_2_2L:R") (at 213.36 35.56 0) (unit 1) (body_style 1) (exclude_from_sim no) (in_bom yes) (on_board yes) (in_pos_files yes) (dnp no) (property "Reference" "R54" (at 217.17 31.75 0) (show_name no) (do_not_autoplace no) (effects (font (size 1.1 1.1)))) (property "Value" "10k" (at 217.17 39.37 0) (show_name no) (do_not_autoplace no) (effects (font (size 0.95 0.95)))) (property "Footprint" "CurtainDriveV3_2_2L:R_0603_1608Metric" (at 213.36 35.56 0) (hide yes) (show_name no) (do_not_autoplace no) (effects (font (size 1.1 1.1)))) (property "Datasheet" "" (at 213.36 35.56 0) (hide yes) (show_name no) (do_not_autoplace no) (effects (font (size 1.1 1.1)))) (property "Description" "" (at 213.36 35.56 0) (show_name no) (do_not_autoplace no) (effects (font (size 1.27 1.27)))) (property "Supplier Part" "C25804" (at 213.36 35.56 0) (hide yes) (show_name no) (do_not_autoplace no) (effects (font (size 1.1 1.1)))) (property "Manufacturer Part" "0603WAF1002T5E" (at 213.36 35.56 0) (hide yes) (show_name no) (do_not_autoplace no) (effects (font (size 1.1 1.1)))) (property "Manufacturer" "UNI-ROYAL" (at 213.36 35.56 0) (hide yes) (show_name no) (do_not_autoplace no) (effects (font (size 1.1 1.1)))) (property "Voltage Rating" "1% / 0.1W" (at 213.36 35.56 0) (hide yes) (show_name no) (do_not_autoplace no) (effects (font (size 1.1 1.1)))) (property "Assembly note" "R54/R55 detect hard-zero 5V independently of supervisor output; R56 is the 3V3 open-drain pull-up." (at 213.36 35.56 0) (hide yes) (show_name no) (do_not_autoplace no) (effects (font (size 1.1 1.1)))) (pin "1") (pin "2")) (symbol (lib_id "CurtainDriveV3_2_2L:R") (at 152.4 142.24 0) (unit 1) (body_style 1) (exclude_from_sim no) (in_bom yes) (on_board yes) (in_pos_files yes) (dnp no) (property "Reference" "R56" (at 156.21 138.43 0) (show_name no) (do_not_autoplace no) (effects (font (size 1.1 1.1)))) (property "Value" "10k" (at 156.21 146.05 0) (show_name no) (do_not_autoplace no) (effects (font (size 0.95 0.95)))) (property "Footprint" "CurtainDriveV3_2_2L:R_0603_1608Metric" (at 152.4 142.24 0) (hide yes) (show_name no) (do_not_autoplace no) (effects (font (size 1.1 1.1)))) (property "Datasheet" "" (at 152.4 142.24 0) (hide yes) (show_name no) (do_not_autoplace no) (effects (font (size 1.1 1.1)))) (property "Description" "" (at 152.4 142.24 0) (show_name no) (do_not_autoplace no) (effects (font (size 1.27 1.27)))) (property "Supplier Part" "C25804" (at 152.4 142.24 0) (hide yes) (show_name no) (do_not_autoplace no) (effects (font (size 1.1 1.1)))) (property "Manufacturer Part" "0603WAF1002T5E" (at 152.4 142.24 0) (hide yes) (show_name no) (do_not_autoplace no) (effects (font (size 1.1 1.1)))) (property "Manufacturer" "UNI-ROYAL" (at 152.4 142.24 0) (hide yes) (show_name no) (do_not_autoplace no) (effects (font (size 1.1 1.1)))) (property "Voltage Rating" "1% / 0.1W" (at 152.4 142.24 0) (hide yes) (show_name no) (do_not_autoplace no) (effects (font (size 1.1 1.1)))) (property "Assembly note" "Q7 gate pull-down; local Schmitt output goes HIGH when control 5V is absent." (at 152.4 142.24 0) (hide yes) (show_name no) (do_not_autoplace no) (effects (font (size 1.1 1.1)))) (pin "1") (pin "2")) (symbol (lib_id "CurtainDriveV3_2_2L:R") (at 213.36 73.66 0) (unit 1) (body_style 1) (exclude_from_sim no) (in_bom yes) (on_board yes) (in_pos_files yes) (dnp no) (property "Reference" "R55" (at 217.17 69.85 0) (show_name no) (do_not_autoplace no) (effects (font (size 1.1 1.1)))) (property "Value" "10k" (at 217.17 77.47 0) (show_name no) (do_not_autoplace no) (effects (font (size 0.95 0.95)))) (property "Footprint" "CurtainDriveV3_2_2L:R_0603_1608Metric" (at 213.36 73.66 0) (hide yes) (show_name no) (do_not_autoplace no) (effects (font (size 1.1 1.1)))) (property "Datasheet" "" (at 213.36 73.66 0) (hide yes) (show_name no) (do_not_autoplace no) (effects (font (size 1.1 1.1)))) (property "Description" "" (at 213.36 73.66 0) (show_name no) (do_not_autoplace no) (effects (font (size 1.27 1.27)))) (property "Supplier Part" "C25804" (at 213.36 73.66 0) (hide yes) (show_name no) (do_not_autoplace no) (effects (font (size 1.1 1.1)))) (property "Manufacturer Part" "0603WAF1002T5E" (at 213.36 73.66 0) (hide yes) (show_name no) (do_not_autoplace no) (effects (font (size 1.1 1.1)))) (property "Manufacturer" "UNI-ROYAL" (at 213.36 73.66 0) (hide yes) (show_name no) (do_not_autoplace no) (effects (font (size 1.1 1.1)))) (property "Voltage Rating" "1% / 0.1W" (at 213.36 73.66 0) (hide yes) (show_name no) (do_not_autoplace no) (effects (font (size 1.1 1.1)))) (property "Assembly note" "R54/R55 detect hard-zero 5V independently of supervisor output; R56 is the 3V3 open-drain pull-up." (at 213.36 73.66 0) (hide yes) (show_name no) (do_not_autoplace no) (effects (font (size 1.1 1.1)))) (pin "1") (pin "2")))
